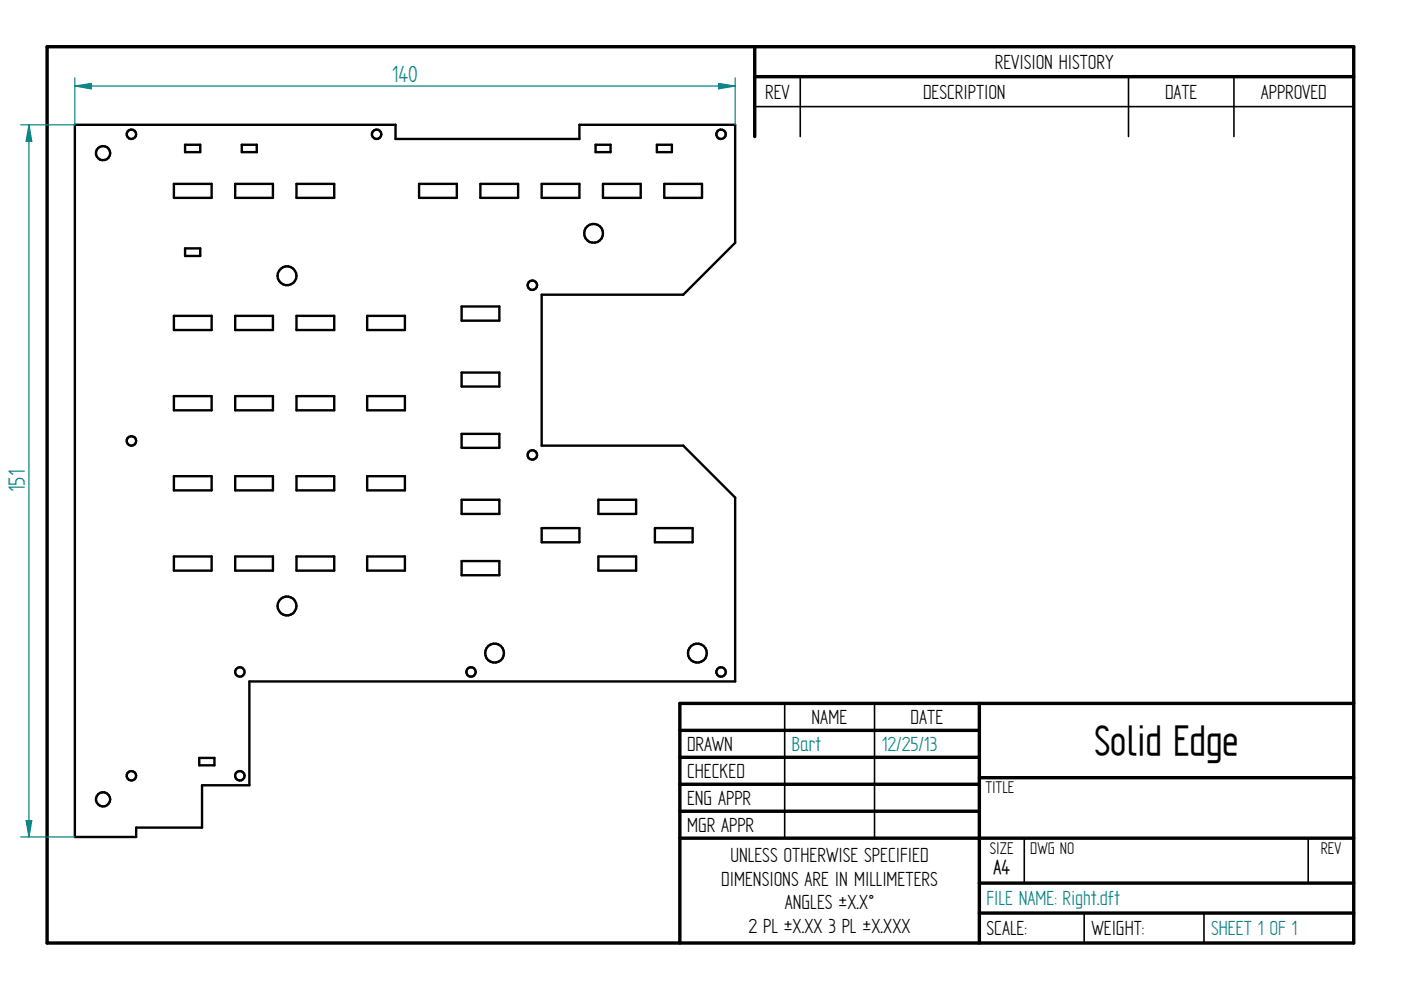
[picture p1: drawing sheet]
<svg xmlns="http://www.w3.org/2000/svg" width="297mm" height="210mm" viewBox="0 0 297 210" stroke-linecap="round" stroke-linejoin="round" font-family="sans-serif">
<g fill="none" stroke="#000" stroke-width=".72">
<path d="M10 9.9h277v190h-277zM160 9.9v19.1M160 16.3h127M144.1 154.9h63.5M207.6 149.1v50.8M287 149.1h-142.9v50.8M144.1 160.6h63.5M144.1 166.3h63.5M144.1 172h63.5M144.1 177.7h142.9M207.6 164.9h79.4M207.6 187.2h79.4"/>
<path d="M207.6 193.6h79.4"/>
</g>
<path d="M169.7 16.3v12.7M239.3 16.3v12.7M261.6 16.3v12.7M160 22.6h127M166.4 149.1v28.6M185.4 149.1v28.6M217.2 177.8v9.4M277.4 177.8v9.4M229.9 193.6v6.3M255.3 193.6v6.3" fill="none" stroke="#000" stroke-width=".34"/>
<g fill="none" stroke="#000" stroke-width=".51">
<path d="M15.9 26.5h68v3h38.9v-3h33.1v25l-11 11h-30.1v32h30.1l11 11v39h-103v22h-10.1v9h-13.9v2h-13zM36.9 39h8v3h-8zM39.2 30.7h3.3v1.6h-3.3zM49.9 39h8v3h-8zM51.3 30.7h3.1v1.6h-3.1zM62.9 39h8v3h-8zM88.9 39h8v3h-8zM101.9 39h8v3h-8zM114.8 39h8v3h-8zM126.3 30.7h3.2v1.6h-3.2zM127.8 39h8v3h-8zM139.3 30.7h3.1v1.6h-3.1z"/>
<path d="M140.8 39h8v3h-8zM39.2 52.7h3.3v1.6h-3.3zM36.9 67h8v3h-8zM49.9 67h8v3h-8zM62.9 67h8v3h-8zM77.8 67h8v3h-8zM97.9 65h8v3h-8zM97.9 79h8v3h-8zM36.9 84h8v3h-8zM49.9 84h8v3h-8zM62.9 84h8v3h-8zM77.8 84h8v3h-8z"/>
<path d="M97.9 92h8v3h-8zM36.9 101h8v3h-8zM36.9 118h8v3h-8zM49.9 101h8v3h-8zM49.9 118h8v3h-8zM62.9 101h8v3h-8zM62.9 118h8v3h-8zM77.8 101h8v3h-8zM77.8 118h8v3h-8zM97.9 106h8v3h-8zM97.9 119h8v3h-8zM114.8 112h8v3h-8z"/>
<path d="M126.9 118h8v3h-8zM126.9 106h8v3h-8zM138.8 112h8.1v3h-8.1zM42.2 160.7h3.3v1.6h-3.3z"/>
<circle cx="21.9" cy="32.5" r="1.51"/>
<circle cx="27.9" cy="28.5" r="1.01"/>
<circle cx="79.9" cy="28.5" r="1"/>
<circle cx="152.9" cy="28.5" r="1.01"/>
<circle cx="60.9" cy="58.5" r="1.99"/>
<circle cx="125.8" cy="49.5" r="2"/>
<circle cx="112.9" cy="60.5" r="1.01"/>
<circle cx="27.9" cy="93.5" r="1.01"/>
<circle cx="112.9" cy="96.5" r="1"/>
<circle cx="60.9" cy="128.5" r="2"/>
<circle cx="104.8" cy="138.5" r="2"/>
<circle cx="147.8" cy="138.5" r="2"/>
<circle cx="50.9" cy="142.5" r="1"/>
<circle cx="99.9" cy="142.5" r="1.01"/>
<circle cx="152.9" cy="142.5" r="1"/>
<circle cx="21.8" cy="169.5" r="1.5"/>
<circle cx="27.9" cy="164.5" r="1"/>
<circle cx="50.9" cy="164.5" r="1"/>
</g>
<path d="M15.9 18.2l3.4-.5v1.1z" fill="none" stroke="#008080" stroke-width=".25"/>
<path d="M15.9 18.2l3.4-.5v1.1z" fill="#008080"/>
<path d="M152.4 17.7l3.5 .5-3.5 .6z" fill="none" stroke="#008080" stroke-width=".25"/>
<path d="M152.4 17.7l3.5 .5-3.5 .6z" fill="#008080"/>
<path d="M15.9 16.5v10M15.9 18.2h140M155.9 16.5v10M6.1 26.5l.6 3.5h-1.2z" fill="none" stroke="#008080" stroke-width=".25"/>
<path d="M6.1 26.5l.6 3.5h-1.2z" fill="#008080"/>
<path d="M5.5 174h1.2l-.6 3.5z" fill="none" stroke="#008080" stroke-width=".25"/>
<path d="M5.5 174h1.2l-.6 3.5z" fill="#008080"/>
<path d="M4.4 26.5h11.5M6.1 26.5v151M4.4 177.5h11.5" fill="none" stroke="#008080" stroke-width=".25"/>
<text font-size="10.1" x="232" y="160.1">Solid Edge</text>
<g font-size="5.6" fill="#008080">
<text x="83.1" y="17.4">140</text>
<text x="5.2" y="104.4" transform="rotate(-90 5.2 104.4)">151</text>
</g>
<g font-size="4.9">
<text x="210.9" y="14.6">REVISION HISTORY</text>
<text x="162.2" y="20.9">REV</text>
<text x="195.7" y="20.9">DESCRIPTION</text>
<text x="247" y="20.9">DATE</text>
<text x="267.3" y="20.9">APPROVED</text>
<text x="172.1" y="153.5">NAME</text>
<text x="193.1" y="153.5">DATE</text>
<text x="145.7" y="159.2">DRAWN</text>
<text x="145.7" y="164.9">CHECKED</text>
<text x="145.7" y="170.6">ENG APPR</text>
<text x="145.7" y="176.3">MGR APPR</text>
<text x="154.9" y="182.8">UNLESS OTHERWISE SPECIFIED</text>
<text x="152.9" y="187.8">DIMENSIONS ARE IN MILLIMETERS</text>
<text x="158.7" y="197.7">2 PL ±X.XX 3 PL ±X.XXX</text>
<text x="166.4" y="192.8">ANGLES ±X.X°</text>
<text x="209.2" y="198.2">SCALE:</text>
<text x="231.4" y="198.2">WEIGHT:</text>
</g>
<g font-size="4.9" fill="#008080">
<text x="167.9" y="159.2">Bart</text>
<text x="186.9" y="159.2">12/25/13</text>
<text x="209.2" y="191.9">FILE NAME: Right.dft</text>
<text x="256.8" y="198.3">SHEET 1 OF 1</text>
</g>
<text font-size="4.8" x="210.6" y="185.2">A4</text>
<g font-size="4.1">
<text x="208.9" y="168.1">TITLE</text>
<text x="209.8" y="181">SIZE</text>
<text x="218.4" y="181">DWG NO</text>
<text x="280" y="181">REV</text>
</g>
</svg>
